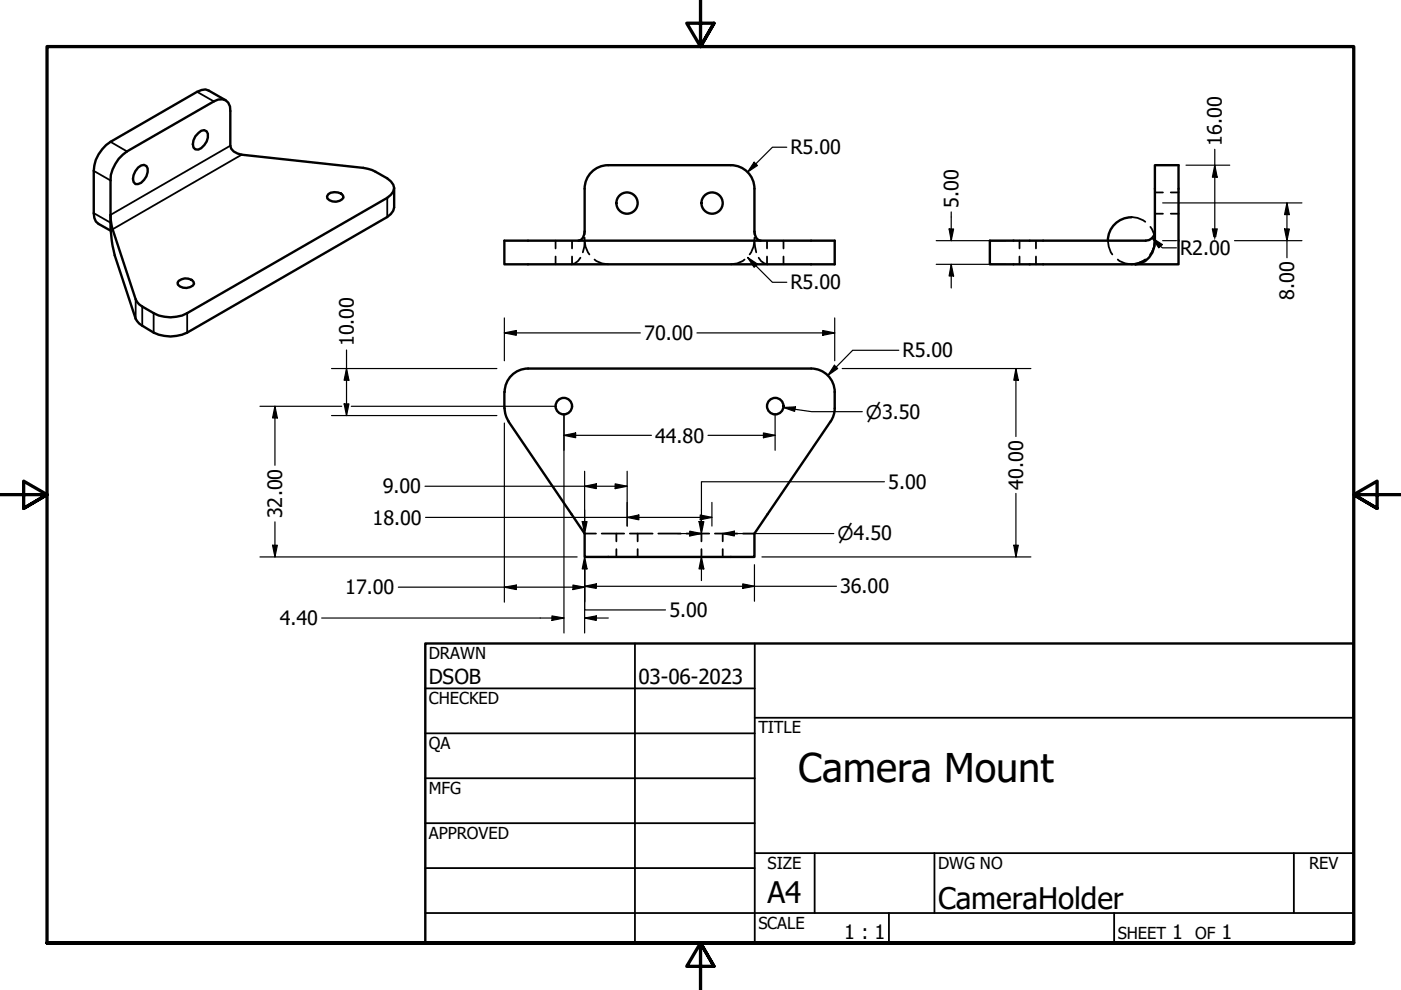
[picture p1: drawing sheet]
<svg xmlns="http://www.w3.org/2000/svg" width="297mm" height="210mm" viewBox="0 0 297 210" stroke-linecap="round" stroke-linejoin="round" font-family="sans-serif">
<!-- layer: Hidden (ANSI) -->
<g fill="none" stroke="#000" stroke-width=".38">
<path d="M117.8 51v1.7M117.8 54.4v1.6M121.3 51v1.7M121.3 54.4v1.6M123.1 54.6l-.5 .7-.7 .6-.7 .1M124 51l-.1 1.3-.3 1.2M124 51l.1 1.3 .9 1.6M124 49.1v.6M124 50.4v.6M126 55l1.6 .9 1.4 .1M157.9 55l-1.6 .9-1.4 .1M160 51l.3 2.5"/>
<path d="M160 51l-.2 1.3-.9 1.6M160 49.1v.6M160 50.4v.6M160.8 54.6l.6 .7 .7 .6 .7 .1M162.6 51v1.7M162.6 54.4v1.6M166.1 51v1.7M166.1 54.4v1.6M216.2 51v1.7M216.2 54.4v1.6M219.6 51v1.7M219.6 54.4v1.6"/>
<path d="M234.9 51l.2 1.3 .7 1.6M237 55a4.7 4.7 0 0 0 5.8 0l-1.6 .9-1.3 .1M239.9 46l1.3 .2 1.6 .8M243.9 48.1a5 5 0 0 1 0 5.8M244.9 40.8h1.7M244.9 45.3h1.7M248.2 40.8h1.7M248.2 45.3h1.7M124 113.1h2.4M127.6 113.1h4.7M130.7 113.1v1.7M130.7 116.4v1.7"/>
<path d="M133.5 113.1h4.9M135.2 113.1v1.7M135.2 116.4v1.7M139.6 113.1h4.7M145.5 113.1h4.9M148.7 113.1v1.7M148.7 116.4v1.7M151.6 113.1h4.7M153.2 113.1v1.7M153.2 116.4v1.7M157.5 113.1h2.5"/>
</g>
<!-- layer: Visible (ANSI) -->
<g fill="none" stroke="#000" stroke-width=".51">
<path d="M29.3 35.5l.6-.4 .6-.1 .6 .2a2.74 2.74 0 0 1-2.4 3.8 2.03 2.03 0 0 1 0-2.7zM42 28.2l.7-.5 .6-.1 .5 .2a2.96 2.96 0 0 1-1.8 3.9h-.6a2.03 2.03 0 0 1 0-2.8zM47.8 21.2l-3.5-2-.7-.2-.9 .1-.9 .4-18.4 10.6a7.7 7.7 0 0 0-3.5 6.1v9l.1 1 .3 .8 .6 .5 2.6 1.4M83.6 39.8v4.2l-.2 .7-.5 .7-.8 .6-42.4 24.5a9 9 0 0 1-10.9-2.9l-4.5-13.5-.4-1.9-.5-3.8v-10.1a7.9 7.9 0 0 1 3.5-6.2l18.4-10.6a2.13 2.13 0 0 1 2.5-.3 2.13 2.13 0 0 1 1 2.3v7.4a2.51 2.51 0 0 0 2.4 1.9l25.8 2.8a10.8 10.8 0 0 1 5.9 2.9 1.81 1.81 0 0 1 0 2.8l-.8 .6-42.4 24.5a7.6 7.6 0 0 1-7.1 0l-3.1-1.8-.7-1.1-4.9-14.9-.5-2.3v-.7M154.9 35h-26a5 5 0 0 0-4.9 5v9.1a1.72 1.72 0 0 1-1.4 1.9M155 35a5 5 0 0 1 5 5v9.1a1.72 1.72 0 0 0 1.3 1.9M244.9 35h5v21h-9.2a4.6 4.6 0 0 0 4.2-5zM37.9 59.5a2.3 2.3 0 0 1 3.1 .2l.1 .5a2.24 2.24 0 0 1-3.4 .2v-.5zM69.6 41.2a2.43 2.43 0 0 1 3.1 .2l.1 .5a2.24 2.24 0 0 1-3.4 .2l-.1-.5zM106.9 51h70.1v5h-70.1zM239.9 46.1a5 5 0 0 0-5 5M244.9 49.1a1.95 1.95 0 0 1-2 1.9h-33v5h30.8"/>
<path d="M112 78.1h60M112 78.1a5 5 0 0 0-5 5M172 78.1a5 5 0 0 1 5 5v3.5M106.9 83.1v3.5M107 86.6l.2 1.4 .7 1.4M107.8 89.4l16.2 23.7v5h36v-5l16.1-23.7M177 86.6l-.2 1.4-.7 1.4"/>
<circle cx="132.9" cy="43.1" r="2.25"/>
<circle cx="151" cy="43.1" r="2.25"/>
<circle cx="119.5" cy="86.1" r="1.75"/>
<circle cx="164.4" cy="86.1" r="1.75"/>
</g>
<!-- layer: Visible Narrow (ANSI) -->
<path d="M41.8 19.5l3.5 2M19.9 36.2l3.5 2.1M23.4 30.1l3.5 2M48.8 30.9l-25.4 14.7M51.2 32.8l-27.3 15.8M19.9 45.2l3.5 2M82.1 41.9v4.1M28.8 63.5v4.1M30.2 65v4.1M32.6 66.4v4.1M39.7 66.4v4.1" fill="none" stroke="#000" stroke-width=".38"/>
<!-- layer: Border (ANSI) -->
<path d="M148.5 -.1v10l-2.9-5h5.8l-2.9 5 2.9-5M0 104.9h10l-5-2.9v5.8l5-2.9-5 2.9M297 104.9h-10l5-2.9v5.8l-5-2.9 5 2.9M10 199.9v-190h277v190h-277h277M151.4 204.9l-2.9-5 2.9 5h-5.8l2.9-5v10" fill="none" stroke="#000" stroke-width=".7"/>
<!-- layer: Title (ANSI) -->
<g fill="none" stroke="#000" stroke-width=".38">
<path d="M134.6 136.4v63.5M160 136.4v63.5M90.2 146h69.8M90.2 155.5h69.8M160 152.2h127M90.2 165h69.8M90.2 174.5h69.8M90.2 193.6h196.8M90.2 184.1h69.8M160 180.9h127M172.7 180.9v12.7M188.5 193.6v6.3"/>
<path d="M198.1 180.9v12.7M236.2 193.6v6.3M274.3 180.9v12.7"/>
</g>
<path d="M90.2 136.4h196.8v63.5h-196.8z" fill="none" stroke="#000" stroke-width=".51"/>
<!-- layer: Dimension (ANSI) -->
<g fill="none" stroke="#000" stroke-width=".25">
<path d="M159.9 34.4l.7 .7-2.1 1.4zM166.8 31.2h-3l-5.3 5.3M251.5 35h9.2M257.6 35l.5 2.6h-1.1zM257.6 31.7v18.5M158.5 54.6l2.1 1.4-.7 .7zM158.5 54.6l5.3 5.3h3M198.5 51h14.8M198.5 56h14.8M201.2 48.5h1l-.5 2.5zM201.7 56l.5 2.5h-1zM201.7 44.9v6.1"/>
<path d="M201.7 56v5.1M244.3 50.5l2.1 1.4-.7 .6zM244.3 50.5l2.1 2h3M246.5 43h29.5M246.5 51h2.9M257.4 50.2l-.4-1.7h1.1l-.4 1.7M261.7 51h14.3M272.4 48.5h1l-.5 2.5zM272.9 43l.5 2.5h-1zM272.9 43v11.6M70.3 78.1h35M73.5 78.1l.5 2.5h-1z"/>
<path d="M73.5 74.2v13.9M106.9 70.6l2.6-.5v1zM106.9 70.6h28.9M106.9 67.4v9.1M147.8 70.6h29.2M174.4 70.1l2.6 .5-2.6 .5zM176.9 77.4l.7 .7-2.1 1.5zM177 67.4v9.1M178.6 78.1h40M190.6 74.3h-9.8l-5.3 5.3M215.4 78.1l.5 2.5h-1zM215.4 78.1v14.5"/>
<path d="M55.1 86.1h17.4M58.3 86.1l.5 2.5h-1zM58.3 86.1v12.6M70.3 88.1h35M73 85.6h1l-.5 2.5zM74.5 86.1h43.5M106.9 89.7v38M119.6 92.3l2.4-.5v1zM119.6 92.3h18.5M119.6 87.7v46.5M124 99.9v13.2M133 99.9v11.6"/>
<path d="M150.1 92.3h14.2M161.9 91.8l2.4 .5-2.4 .5zM164.3 87.7v7.8M166.1 86.4l2.6-.1-.2 .9zM166.1 86.4l6 .9h10.7M55.1 118.1h67.3M57.8 115.6h1l-.5 2.5zM58.3 110.7v7.4M90.1 103.1h42.9M90.2 109.7h60.7M123.4 110.6h1.1l-.5 2.5zM124 103.1l2.4-.5v1z"/>
<path d="M124 118.1l.5 2.5h-1.1zM124 118.1v16.1M130.4 102.6l2.6 .5-2.6 .5zM133 109.7l2.4-.5v1zM146.2 112.6l2.5 .5-2.5 .5zM148.2 110.6h1l-.5 2.5zM148.5 109.2l2.4 .5-2.4 .5zM148.7 118.1l.5 2.5h-1zM148.7 118.1v5M150.9 106.5v5M153.2 113.1l2.5-.5v1zM153.2 113.1h23.6"/>
<path d="M160 119.7v7.8M161.5 118.1h57.1M187.5 102.1h-38.8v11h-5M214.9 115.6h1l-.5 2.5zM215.4 104.6v13.5M68.2 131h51.4M84.5 124.5h39.5M106.9 124.5l2.6-.4v.9zM117 130.6l2.6 .4-2.6 .5zM121.5 124.1l2.5 .4-2.5 .5zM124 124.3l2.4-.5v.9zM124 131l2.4-.4v.9z"/>
<path d="M124 123.1v6.2h17.1M124 124.3h53.4M124 131h5M157.5 123.8l2.5 .5-2.5 .4z"/>
</g>
<g fill="#000">
<path d="M159.9 34.4l.7 .7-2.1 1.4z" fill-rule="evenodd"/>
<path d="M257.6 35l.5 2.6h-1.1z" fill-rule="evenodd"/>
<path d="M158.5 54.6l2.1 1.4-.7 .7z" fill-rule="evenodd"/>
<path d="M201.2 48.5h1l-.5 2.5z" fill-rule="evenodd"/>
<path d="M201.7 56l.5 2.5h-1z" fill-rule="evenodd"/>
<path d="M244.3 50.5l2.1 1.4-.7 .6z" fill-rule="evenodd"/>
<path d="M257 48.5h1.1l-.5 2.5z" fill-rule="evenodd"/>
<path d="M272.4 48.5h1l-.5 2.5z" fill-rule="evenodd"/>
<path d="M272.9 43l.5 2.5h-1z" fill-rule="evenodd"/>
<path d="M106.9 70.6l2.6-.5v1z" fill-rule="evenodd"/>
<path d="M174.4 70.1l2.6 .5-2.6 .5z" fill-rule="evenodd"/>
<path d="M176.9 77.4l.7 .7-2.1 1.5z" fill-rule="evenodd"/>
<path d="M58.3 86.1l.5 2.5h-1z" fill-rule="evenodd"/>
<path d="M73 85.6h1l-.5 2.5z" fill-rule="evenodd"/>
<path d="M73.5 78.1l.5 2.5h-1z" fill-rule="evenodd"/>
<path d="M119.6 92.3l2.4-.5v1z" fill-rule="evenodd"/>
<path d="M161.9 91.8l2.4 .5-2.4 .5z" fill-rule="evenodd"/>
<path d="M166.1 86.4l2.6-.1-.2 .9z" fill-rule="evenodd"/>
<path d="M215.4 78.1l.5 2.5h-1z" fill-rule="evenodd"/>
<path d="M57.8 115.6h1l-.5 2.5z" fill-rule="evenodd"/>
<path d="M123.4 110.6h1.1l-.5 2.5z" fill-rule="evenodd"/>
<path d="M124 103.1l2.4-.5v1z" fill-rule="evenodd"/>
<path d="M130.4 102.6l2.6 .5-2.6 .5z" fill-rule="evenodd"/>
<path d="M133 109.7l2.4-.5v1z" fill-rule="evenodd"/>
<path d="M146.2 112.6l2.5 .5-2.5 .5z" fill-rule="evenodd"/>
<path d="M148.2 110.6h1l-.5 2.5z" fill-rule="evenodd"/>
<path d="M148.5 109.2l2.4 .5-2.4 .5z" fill-rule="evenodd"/>
<path d="M153.2 113.1l2.5-.5v1z" fill-rule="evenodd"/>
<path d="M214.9 115.6h1l-.5 2.5z" fill-rule="evenodd"/>
<path d="M106.9 124.5l2.6-.4v.9z" fill-rule="evenodd"/>
<path d="M117 130.6l2.6 .4-2.6 .5z" fill-rule="evenodd"/>
<path d="M121.5 124.1l2.5 .4-2.5 .5z" fill-rule="evenodd"/>
<path d="M124 118.1l.5 2.5h-1.1z" fill-rule="evenodd"/>
<path d="M124 124.3l2.4-.5v.9z" fill-rule="evenodd"/>
<path d="M124 131l2.4-.4v.9z" fill-rule="evenodd"/>
<path d="M148.7 118.1l.5 2.5h-1z" fill-rule="evenodd"/>
<path d="M157.5 123.8l2.5 .5-2.5 .4z" fill-rule="evenodd"/>
</g>
<text font-size="8.4" x="169.2" y="165.7">Camera Mount</text>
<g font-size="6.3">
<text x="162.8" y="191.4">A4</text>
<text x="198.9" y="192.7">CameraHolder</text>
</g>
<g font-size="4.4">
<text x="90.9" y="145.1">DSOB</text>
<text x="135.4" y="145.1">03-06-2023</text>
</g>
<g font-size="4.2">
<text x="167.6" y="32.7">R5.00</text>
<text x="259.1" y="30.9" transform="rotate(-90 259.1 30.9)">16.00</text>
<text x="203.2" y="44.1" transform="rotate(-90 203.2 44.1)">5.00</text>
<text x="250.2" y="54.1">R2.00</text>
<text x="167.6" y="61.4">R5.00</text>
<text x="274.4" y="63.6" transform="rotate(-90 274.4 63.6)">8.00</text>
<text x="75" y="73.4" transform="rotate(-90 75 73.4)">10.00</text>
<text x="136.6" y="72.1">70.00</text>
<text x="191.3" y="75.8">R5.00</text>
<text x="138.9" y="93.8">44.80</text>
<text x="81.2" y="104.6">9.00</text>
<text x="188.3" y="103.7">5.00</text>
<text x="216.9" y="103.8" transform="rotate(-90 216.9 103.8)">40.00</text>
<text x="59.8" y="109.9" transform="rotate(-90 59.8 109.9)">32.00</text>
<text x="79" y="111.2">18.00</text>
<text x="178.1" y="125.8">36.00</text>
<text x="73.2" y="126">17.00</text>
<text x="141.9" y="130.8">5.00</text>
<text x="59.3" y="132.6">4.40</text>
<text x="179" y="199.2">1 : 1</text>
<text x="248.5" y="199.1">1</text>
<text x="259" y="199.1">1</text>
</g>
<g font-size="4">
<text x="183.6" y="88.7">⌀3.50</text>
<text x="177.5" y="114.6">⌀4.50</text>
</g>
<g font-size="3.5">
<text x="90.9" y="139.7">DRAWN</text>
<text x="90.9" y="149.3">CHECKED</text>
<text x="160.8" y="155.5">TITLE</text>
<text x="90.9" y="158.8">QA</text>
<text x="90.9" y="168.3">MFG</text>
<text x="90.9" y="177.8">APPROVED</text>
<text x="162.8" y="184.2">SIZE</text>
<text x="198.9" y="184.2">DWG NO</text>
<text x="277.6" y="184.2">REV</text>
<text x="160.8" y="196.9">SCALE</text>
<text x="237" y="199.1">SHEET</text>
<text x="253.4" y="199.1">OF</text>
</g>
</svg>
